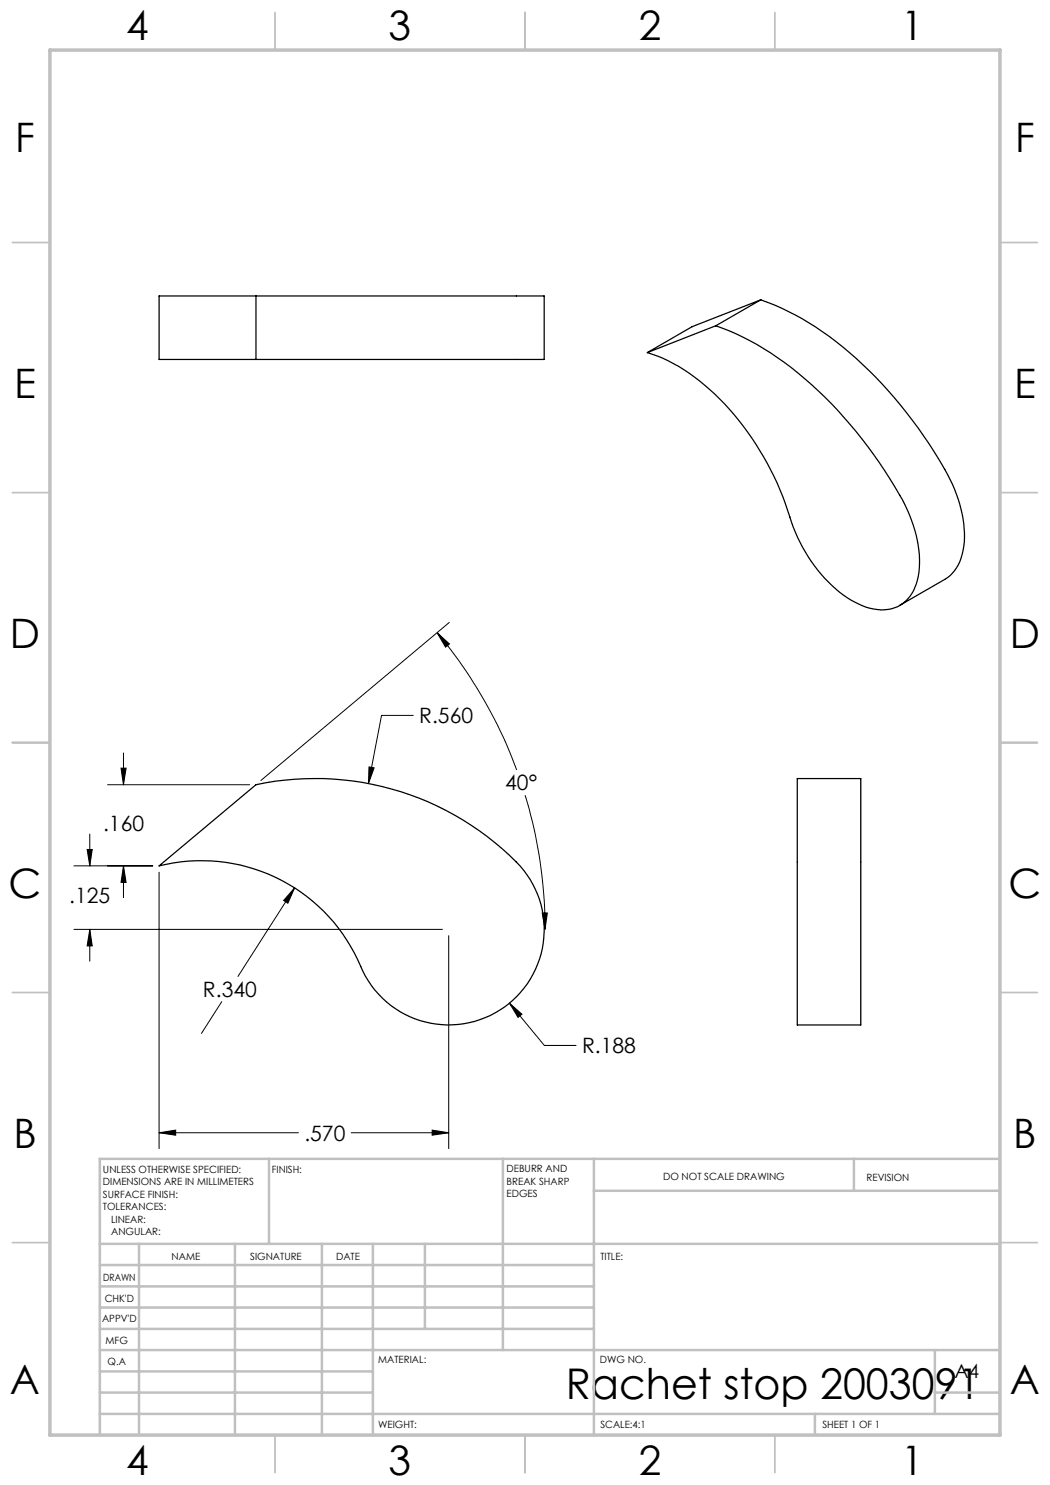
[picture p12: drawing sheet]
<svg xmlns="http://www.w3.org/2000/svg" width="210mm" height="297mm" viewBox="0 0 210 297" stroke-linecap="round" stroke-linejoin="round" font-family="sans-serif">
<g fill="none" stroke="#000" stroke-width=".2">
<path d="M87.4 126.5l2.5 2.3-.8 .6zM87.4 126.5a93.4 93.4 0 0 1 15.9 27.5M89.9 124.5l-37.7 31.6M21.5 156.9h28.4M24.2 153.6h1l-.5 3.3zM24.7 150.6v6.3M73.8 153.4l1 .2-1.1 3.1zM82.7 143.1h-6.4l-2.6 13.6M105 159a91.4 91.4 0 0 1 4 26.9M14.8 173.2h15.8M17.4 169.9h1.1l-.5 3.3zM18 166.8v6.4"/>
<path d="M24.7 173.2l.5 3.3h-1zM24.7 173.2v6.3M31.8 174.4v55.3M58.9 177.6l-1.3 3.1-.9-.6zM58.9 177.6l-11.3 17.7M14.8 185.9h73.7M18 185.9l.5 3.3h-1.1zM18 185.9v6.3M89.7 187.1v42.6M108.4 182.6h1.1l-.5 3.3zM44.3 200.3l-4 6.4M101.9 200.6l2.5 2.2-.8 .7z"/>
<path d="M101.9 200.6l7 8.5h6.3M31.8 226.6l3.3-.6v1zM31.8 226.6h27.9M70.2 226.6h19.5M86.4 226l3.3 .6-3.3 .4z"/>
</g>
<g fill="none" stroke="#c0c0c0" stroke-width=".35">
<path d="M55 2.5v7.5M105 2.5v7.5M155 2.5v7.5M2.5 48.5h7.5M200 48.5h7.5M2.5 98.5h7.5M200 98.5h7.5M2.5 148.5h7.5M200 148.5h7.5M2.5 198.5h7.5M200 198.5h7.5M2.5 248.5h7.5"/>
<path d="M200 248.5h7.5M55 287v7.5M105 287v7.5M155 287v7.5"/>
</g>
<g fill="none" stroke="#c0c0c0" stroke-width=".5">
<path d="M53.8 231.8v17M100.6 231.8v38.2M118.8 231.8v55.2M118.8 238.2h81.2M170.8 231.8v6.4M200 231.8h-180v55.2M20 248.8h180M20 257.3h98.8M20 253h98.8M27.8 248.8v38.2M47 248.8v38.2M64.4 248.8v38.2"/>
<path d="M74.6 248.8v38.2M85 248.8v17M20 265.8h98.8M20 261.5h98.8M20 278.5h54.6M20 274.3h54.6M20 270h180M187 278.5h13M187 270v12.8M20 282.8h180M163 282.8v4.2"/>
</g>
<path d="M10 10h190v277h-190z" fill="none" stroke="#c0c0c0" stroke-width=".7"/>
<path d="M101.9 200.6l1.7 2.9 .8-.7zM24.7 173.2l.5 3.3h-1zM24.2 153.6h1l-.5 3.3zM17.4 169.9h1.1l-.5 3.3zM18 185.9l.5 3.3h-1.1zM108.4 182.6h1.1l-.5 3.3zM87.4 126.5l2.5 2.3-.8 .6zM73.8 153.4l-.1 3.3 1.1-3.1zM58.9 177.6l-2.2 2.5 .9 .6zM31.8 226.6l3.3-.6v1zM86.4 226l3.3 .6-3.3 .4zM210.1 55.9v3.3zM210.1 71.9v3.3z" fill="#000"/>
<path d="M51.2 59.2h57.6v12.7h-57.6M51.2 59.2v12.7M51.2 59.2h-19.4v12.7h19.4M152.2 60a58.2 58.2 0 0 1 21.7 14.2 86.2 86.2 0 0 1 17 23.6 21.3 21.3 0 0 1 1.5 13 7.7 7.7 0 0 1-3.5 5.1l-8.9 5.2M152.2 60l-9 5.2M152.2 60l-13.8 5.3-8.9 5.2M143.2 65.2a58.7 58.7 0 0 1 21.7 14.2 89.6 89.6 0 0 1 16.6 22.6 22.6 22.6 0 0 1 2 14 7.2 7.2 0 0 1-9.4 5.7 21 21 0 0 1-10.6-7.7 34.7 34.7 0 0 1-6-11.9 55.4 55.4 0 0 0-19.7-27.5 29.6 29.6 0 0 0-8.3-4.1M143.2 65.2l-13.7 5.3M159.5 155.7h12.7v49.3h-12.7zM31.8 173.2l19.4-16.3a56.5 56.5 0 0 1 53.5 17.2 19.1 19.1 0 0 1-5.9 28.6 19.1 19.1 0 0 1-27.3-10.8 34.6 34.6 0 0 0-39.7-18.7z" fill="none" stroke="#000" stroke-width=".25"/>
<text font-size="8.5" x="113.1" y="279.7">Rachet stop 2003091</text>
<g font-size="8.1">
<text x="25.2" y="8">4</text>
<text x="77.7" y="8">3</text>
<text x="127.7" y="8">2</text>
<text x="180.2" y="8">1</text>
<text x="3" y="30.4">F</text>
<text x="203" y="30.4">F</text>
<text x="2.8" y="79.6">E</text>
<text x="202.8" y="79.6">E</text>
<text x="2" y="129.6">D</text>
<text x="202" y="129.6">D</text>
<text x="1.7" y="179.6">C</text>
<text x="201.7" y="179.6">C</text>
<text x="2.7" y="229.6">B</text>
<text x="202.7" y="229.6">B</text>
<text x="2" y="278.9">A</text>
<text x="202" y="278.9">A</text>
<text x="25.2" y="295">4</text>
<text x="77.7" y="295">3</text>
<text x="127.7" y="295">2</text>
<text x="180.2" y="295">1</text>
</g>
<g font-size="4.2">
<text x="83.8" y="144.7">R.560</text>
<text x="101.1" y="158.1">40°</text>
<text x="20.6" y="166.1">.160</text>
<text x="13.9" y="180.7">.125</text>
<text x="40.6" y="199.4">R.340</text>
<text x="116.4" y="210.7">R.188</text>
<text x="60.9" y="228.1">.570</text>
</g>
<text font-size="3.9" x="190.9" y="275.5">A4</text>
<g font-size="2">
<text x="20.6" y="234.6">UNLESS OTHERWISE SPECIFIED:</text>
<text x="20.6" y="237.1">DIMENSIONS ARE IN MILLIMETERS</text>
<text x="20.6" y="239.6">SURFACE FINISH:</text>
<text x="54.4" y="234.6">FINISH:</text>
<text x="101.3" y="234.5">DEBURR AND</text>
<text x="101.3" y="237">BREAK SHARP</text>
<text x="101.3" y="239.5">EDGES</text>
<text x="132.6" y="236">DO NOT SCALE DRAWING</text>
<text x="173.3" y="236.2">REVISION</text>
<text x="20.6" y="242.1">TOLERANCES:</text>
<text x="22.2" y="244.6">LINEAR:</text>
<text x="22.2" y="247.1">ANGULAR:</text>
<text x="34.3" y="252">NAME</text>
<text x="50" y="251.9">SIGNATURE</text>
<text x="67.2" y="251.9">DATE</text>
<text x="120.1" y="251.9">TITLE:</text>
<text x="20.6" y="256.1">DRAWN</text>
<text x="20.9" y="260.3">CHK'D</text>
<text x="20.4" y="264.4">APPV'D</text>
<text x="21.1" y="268.8">MFG</text>
<text x="21.5" y="273">Q.A</text>
<text x="75.6" y="272.5">MATERIAL:</text>
<text x="120" y="272.5">DWG NO.</text>
<text x="75.6" y="285.5">WEIGHT:</text>
<text x="120.1" y="285.6">SCALE:4:1</text>
<text x="164.5" y="285.6">SHEET 1 OF 1</text>
</g>
</svg>
